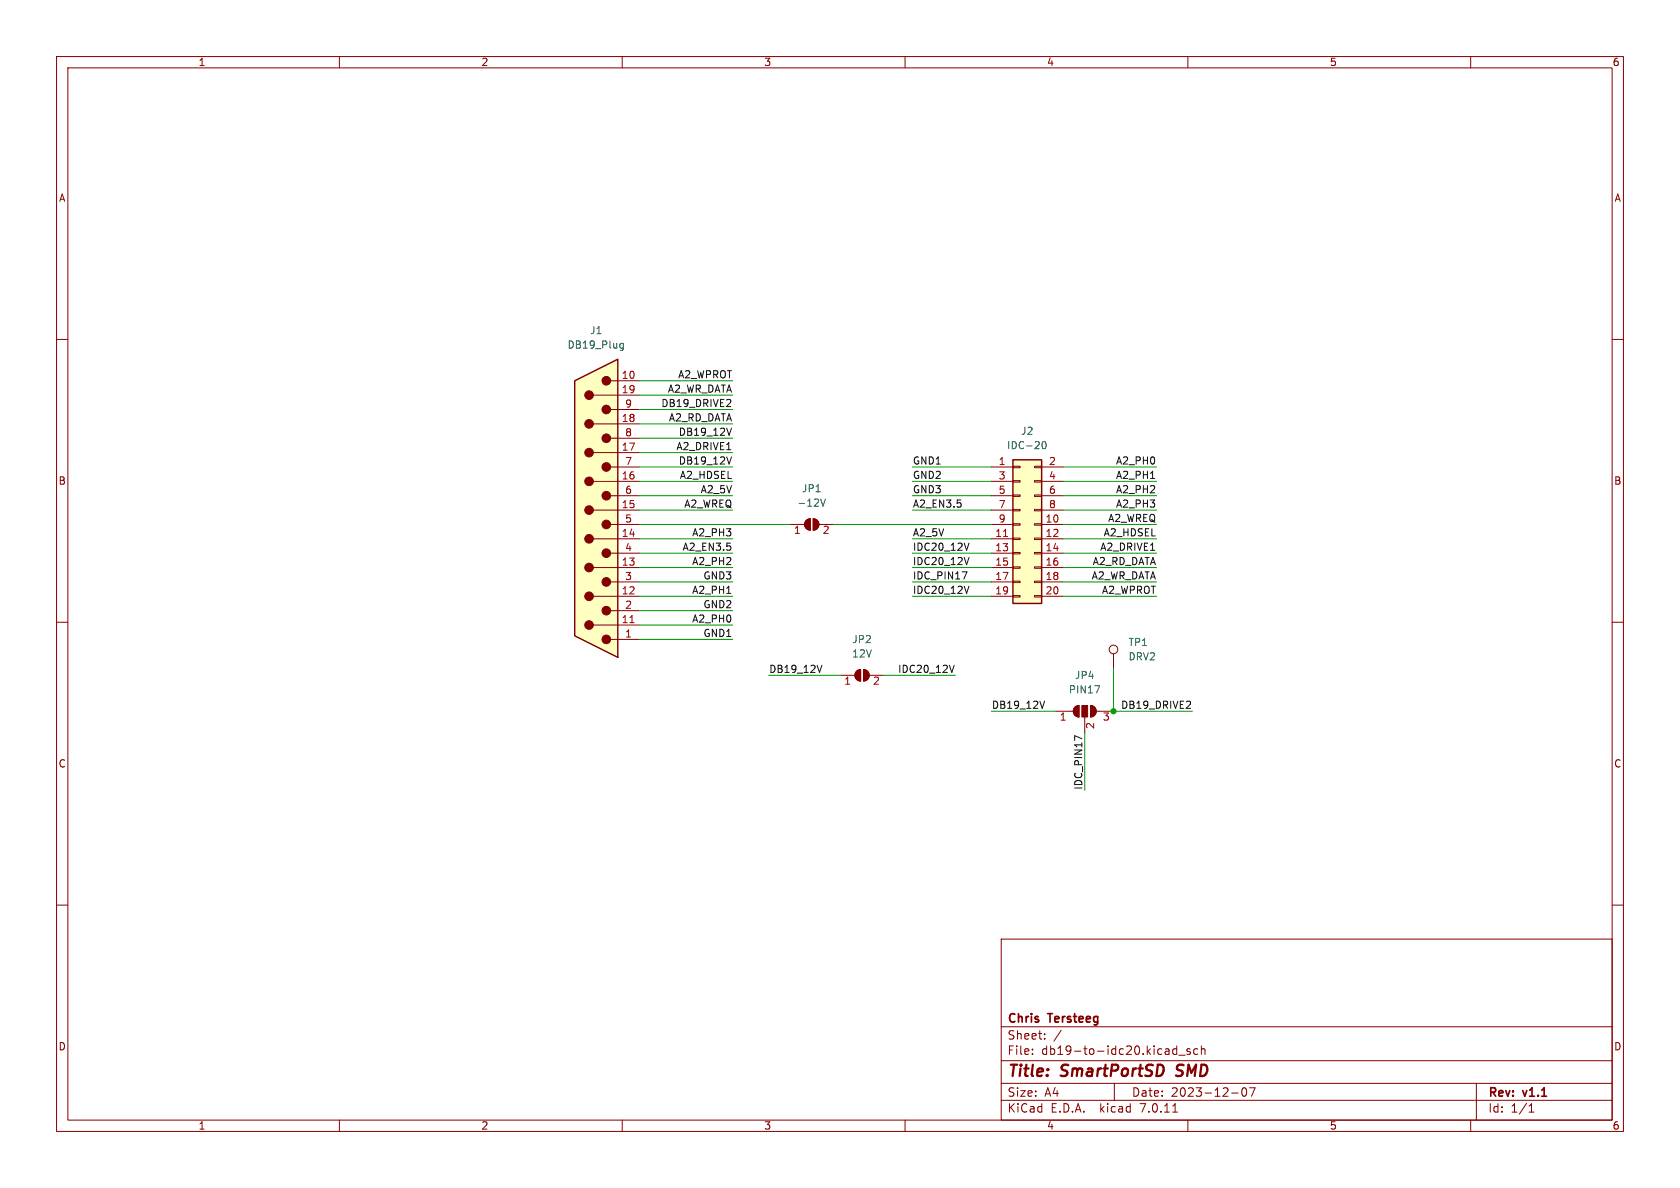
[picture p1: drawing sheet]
<svg xmlns="http://www.w3.org/2000/svg" width="297mm" height="210mm" viewBox="0 0 297 210" stroke-linecap="round" stroke-linejoin="round" font-family="sans-serif">
<g fill="none" stroke="#840000" stroke-width=".18">
<path d="M10 10h277v190h-277zM12 12h273v186h-273zM60 10v2M110 10v2M160 10v2M210 10v2M260 10v2M10 60h2M285 60h2M175.3 82.6h3.8M175.3 92.7h3.8M175.3 95.3h3.8"/>
<path d="M175.3 97.8h3.8M175.3 85.1h3.8M175.3 87.6h3.8M175.3 90.2h3.8M179.1 97.7h1.2v.2h-1.2zM179.1 95.1h1.2v.3h-1.2zM179.1 92.6h1.2v.2h-1.2zM179.1 90h1.2v.3h-1.2zM179.1 87.5h1.2v.3h-1.2zM179.1 85h1.2v.2h-1.2zM179.1 82.4h1.2v.3h-1.2zM182.9 97.7h1.2v.2h-1.2z"/>
<path d="M182.9 95.1h1.2v.3h-1.2zM182.9 92.6h1.2v.2h-1.2zM182.9 90h1.2v.3h-1.2zM182.9 87.5h1.2v.3h-1.2zM182.9 85h1.2v.2h-1.2zM182.9 82.4h1.2v.3h-1.2zM184.1 82.6h3.9M184.1 92.7h3.9M184.1 95.3h3.9M184.1 97.8h3.9M184.1 85.1h3.9M184.1 87.6h3.9"/>
<path d="M184.1 90.2h3.9M10 110h2M175.3 100.3h3.8M175.3 102.9h3.8M175.3 105.4h3.8M179.1 105.3h1.2v.2h-1.2zM179.1 102.7h1.2v.3h-1.2zM179.1 100.2h1.2v.3h-1.2zM182.9 105.3h1.2v.2h-1.2zM182.9 102.7h1.2v.3h-1.2zM182.9 100.2h1.2v.3h-1.2zM184.1 100.3h3.9"/>
<path d="M184.1 102.9h3.9M184.1 105.4h3.9M196.8 115.6v2.5M285 110h2M186.7 125.7h3M190.1 125l.7-.3v2a1.02 1.02 0 0 1-1-.6 1.02 1.02 0 0 1 .3-1.1zM191.8 126.7v2.8M192.8 124.7a1.02 1.02 0 0 1 1 1 1.02 1.02 0 0 1-1 1zM193.8 125.7h3M10 160h2M285 160h2M177 166h108v32h-108z"/>
<path d="M60 198v2M110 198v2M160 198v2M177 194.5h108M177 191.5h108M177 187.5h108M177 181.5h108M182.5 186.3v.1M182.5 185.5v.1M184.7 183.6v.1M184.7 182.8v.1M187.6 182.1l-1.3 2"/>
<path d="M197 191.5v3M207.3 186.1l.3 .3 .4-.1M207.3 196.6h.9M208 184.9v1.5M208 185.5l-.4-.1-.3 .3M208.4 186.5h1.1M210 198v2M210.4 185.5l-.4-.1-.2 .2 .1 .2 .5 .2v.3h-.6M211.7 185.5l-.4-.1-.3 .3v.4l.2 .2h.5M212.4 185.5l.2-.1 .4 .1v.9M212.4 184.9v1.5M217.7 193.2h1.2"/>
<path d="M219.7 192.4l.2-.1a.81 .81 0 0 1 .6 .6 .81 .81 0 0 1-.3 .8l-.2 .1a.81 .81 0 0 1-.3-1.4zM220.9 192.3h1l-.7 1.5M260 198v2M261 191.5v6.5M270.3 196.6h.9M270.3 195.5l.4-.4v1.5"/>
<circle cx="196.8" cy="114.8" r=".76"/>
</g>
<path d="M207.9 190.1l.3 .1M208.2 188.4l-.1 .4v.2" fill="none" stroke="#840000" stroke-width=".4"/>
<g fill="#840000" stroke="#840000" stroke-width=".18">
<path d="M190.1 125l.7-.3v2a1.02 1.02 0 0 1-1-.6 1.02 1.02 0 0 1 .3-1.1z"/>
<path d="M191.3 124.7h1v2h-1z"/>
<path d="M192.8 124.7a1.02 1.02 0 0 1 1 1 1.02 1.02 0 0 1-1 1z"/>
</g>
<path d="M184.3 78.2l.2-.2a.68 .68 0 0 1 .5 .7 .68 .68 0 0 1-.5 .6l-.2-.1-.1-.4zM193.6 121.2h.8l-.5 1.3" fill="none" stroke="#006464" stroke-width=".18"/>
<path d="M179.1 81.3h5v25.4h-5z" fill="#ffffc2" stroke="#ffffc2" stroke-width=".18"/>
<path d="M179.1 81.3h5v25.4h-5z" fill="none" stroke="#840000" stroke-width=".25"/>
<path d="M177.4 94.8h.7" fill="none" stroke="#a90000" stroke-width=".18"/>
<path d="M101.6 67.3l7.6-3.8v52.7l-7.6-3.8z" fill="#ffffc2"/>
<g fill="#840000" stroke="#840000" stroke-width=".18">
<path d="M142.6 92l.7-.3v2a1.02 1.02 0 0 1-1-.6 1.02 1.02 0 0 1 .3-1.1z"/>
<path d="M143.8 91.7a1.02 1.02 0 0 1 1 1 1.02 1.02 0 0 1-1 1z"/>
<path d="M151.5 118.6l.6-.2v2a1.02 1.02 0 0 1-.9-.7 1.02 1.02 0 0 1 .3-1.1z"/>
<path d="M152.7 118.4a1.02 1.02 0 0 1 1 1 1.02 1.02 0 0 1-1 1z"/>
<circle cx="107.2" cy="113" r=".76"/>
<circle cx="107.2" cy="107.9" r=".76"/>
<circle cx="107.2" cy="102.9" r=".76"/>
<circle cx="107.2" cy="97.8" r=".76"/>
<circle cx="107.2" cy="92.7" r=".76"/>
<circle cx="107.2" cy="87.6" r=".76"/>
<circle cx="107.2" cy="82.5" r=".76"/>
<circle cx="107.2" cy="77.5" r=".76"/>
<circle cx="107.2" cy="72.4" r=".76"/>
<circle cx="107.2" cy="67.3" r=".76"/>
<circle cx="104.1" cy="110.5" r=".76"/>
<circle cx="104.1" cy="105.4" r=".76"/>
<circle cx="104.1" cy="100.3" r=".76"/>
<circle cx="104.1" cy="95.2" r=".76"/>
<circle cx="104.1" cy="90.2" r=".76"/>
<circle cx="104.1" cy="85.1" r=".76"/>
<circle cx="104.1" cy="80" r=".76"/>
<circle cx="104.1" cy="74.9" r=".76"/>
<circle cx="104.1" cy="69.8" r=".76"/>
</g>
<g fill="none" stroke="#840000" stroke-width=".18">
<path d="M104.9 74.9h8.1M104.9 69.9h8.1M107.9 77.5h5.1M107.9 72.4h5.1M107.9 67.3h5.1M104.9 95.3h8.1M104.9 90.2h8.1M104.9 85.1h8.1M104.9 80h8.1M107.9 97.8h5.1M107.9 92.7h5.1M107.9 87.6h5.1"/>
<path d="M107.9 82.6h5.1M139.7 92.7h2.5M142.6 92l.7-.3v2a1.02 1.02 0 0 1-1-.6 1.02 1.02 0 0 1 .3-1.1zM143.8 91.7a1.02 1.02 0 0 1 1 1 1.02 1.02 0 0 1-1 1zM144.8 92.7h2.5M104.9 110.5h8.1M104.9 105.4h8.1M104.9 100.3h8.1M107.9 113h5.1M107.9 108h5.1M107.9 102.9h5.1M148.6 119.4h2.5"/>
<path d="M151.5 118.6l.6-.2v2a1.02 1.02 0 0 1-.9-.7 1.02 1.02 0 0 1 .3-1.1zM152.7 118.4a1.02 1.02 0 0 1 1 1 1.02 1.02 0 0 1-1 1zM153.7 119.4h2.5"/>
</g>
<path d="M101.6 67.3l7.6-3.8v52.7l-7.6-3.8z" fill="none" stroke="#840000" stroke-width=".25"/>
<path d="M111.4 110.1h.7" fill="none" stroke="#a90000" stroke-width=".18"/>
<path d="M109.6 61.4l.2 .1h.4M110.2 60.7v1l-.3 .3-.3-.1M110.2 60.8l-.4-.1-.2 .1M145.1 88.2l.4 1.3 .4-1.3" fill="none" stroke="#006464" stroke-width=".18"/>
<g fill="none" stroke="#0f0f0f" stroke-width=".18">
<path d="M128.4 71.9h.8M129.1 70.7v.5M129.3 75.7l-.4 1.3M129.1 96.6v.6M129.3 80.8l-.4 1.2M169.9 89v.5M171.3 98.5l-.4 1.3M171.3 96l-.4 1.3M203.4 84.6h.7M128.5 104.9h.7M145.3 117.6l-.4 1.3M168.7 117.6l-.4 1.3"/>
<path d="M170.1 101.1h.8l-.5 1.3M171.3 103.6l-.4 1.3M184.7 123.9l-.4 1.3M191.3 130.6l-1.3-.6v.9M209.7 125.2h.8M210.4 124.1v.4"/>
</g>
<g fill="none" stroke="#009600" stroke-width=".18">
<path d="M113 67.3h16.5M113 69.9h16.5M113 72.4h16.5M113 74.9h16.5M113 77.5h16.5M113 87.6h16.5M113 92.7h26.7M113 97.8h16.5M113 85.1h16.5M113 90.2h16.5M113 95.3h16.5M113 82.6h16.5"/>
<path d="M113 80h16.5M147.3 92.7h28M161.3 87.6h14M161.3 97.8h14M161.3 85.1h14M161.3 90.2h14M161.3 95.3h14M161.3 82.6h14M188 87.6h16.5M188 92.7h16.5M188 97.8h16.5M188 85.1h16.5"/>
<path d="M188 90.2h16.5M188 95.3h16.5M188 82.6h16.5M113 102.9h16.5M113 108h16.5M113 100.3h16.5M113 105.4h16.5M113 110.5h16.5M113 113h16.5M135.9 119.4h12.7M156.2 119.4h12.7M161.3 102.9h14"/>
<path d="M161.3 100.3h14M161.3 105.4h14M188 102.9h16.5M188 100.3h16.5M188 105.4h16.5M196.8 118.1v7.6h14M175.3 125.7h11.4M191.8 129.5v10.2"/>
</g>
<circle cx="196.8" cy="125.7" r=".46" fill="#009600" stroke="#009600" stroke-width=".18"/>
<g font-size="2.8" fill="#840000">
<text x="178" y="190.9">Title:</text>
<text x="187.7" y="190.9">SmartPortSD</text>
<text x="208.8" y="190.9">SMD</text>
</g>
<g font-size="2.1" fill="#840000">
<text x="178" y="184">Sheet:</text>
<text x="178" y="181.2">Chris</text>
<text x="185.5" y="181.2">Tersteeg</text>
<text x="178" y="186.7">File:</text>
<text x="184.1" y="186.7">db19-to-idc20.kicad_sch</text>
<text x="178" y="196.9">KiCad</text>
<text x="178" y="194.1">Size:</text>
<text x="184.7" y="194.1">A4</text>
<text x="185.7" y="196.9">E.D.A.</text>
<text x="194.6" y="196.9">kicad</text>
<text x="200" y="194.1">Date:</text>
<text x="201.8" y="196.9">7.0.11</text>
<text x="207" y="194.1">2023-12-07</text>
<text x="263" y="194.3">Rev:</text>
<text x="263" y="196.9">Id:</text>
<text x="267.1" y="196.9">1/1</text>
<text x="269.4" y="194.3">v1.1</text>
</g>
<g font-size="1.8" fill="#840000">
<text x="35" y="11.9">1</text>
<text x="85" y="11.9">2</text>
<text x="135" y="11.9">3</text>
<text x="185" y="11.9">4</text>
<text x="235" y="11.9">5</text>
<text x="285" y="11.9">6</text>
<text x="10.3" y="35.9">A</text>
<text x="285.3" y="35.9">A</text>
<text x="10.3" y="85.9">B</text>
<text x="285.3" y="85.9">B</text>
<text x="10.3" y="135.9">C</text>
<text x="285.3" y="135.9">C</text>
<text x="10.3" y="185.9">D</text>
<text x="285.3" y="185.9">D</text>
<text x="35" y="199.9">1</text>
<text x="85" y="199.9">2</text>
<text x="135" y="199.9">3</text>
<text x="185" y="199.9">4</text>
<text x="235" y="199.9">5</text>
<text x="285" y="199.9">6</text>
</g>
<g font-size="1.8" fill="#006464">
<text x="104.2" y="59.3">J1</text>
<text x="100.2" y="61.8">DB19_Plug</text>
<text x="180.4" y="77.1">J2</text>
<text x="177.9" y="79.6">IDC-20</text>
<text x="140.9" y="89.8">-12V</text>
<text x="141.7" y="87.2">JP1</text>
<text x="150.6" y="113.9">JP2</text>
<text x="150.5" y="116.4">12V</text>
<text x="199.4" y="114.4">TP1</text>
<text x="199.4" y="116.9">DRV2</text>
<text x="188.9" y="122.8">PIN17</text>
<text x="189.9" y="120.2">JP4</text>
</g>
<g font-size="1.8" fill="#a90000">
<text x="109.8" y="67.1">10</text>
<text x="109.8" y="69.6">19</text>
<text x="109.8" y="74.7">18</text>
<text x="110.4" y="77.2">8</text>
<text x="110.4" y="72.1">9</text>
<text x="109.8" y="79.8">17</text>
<text x="110.4" y="82.3">7</text>
<text x="176.5" y="82.3">1</text>
<text x="185.3" y="82.3">2</text>
<text x="109.8" y="89.9">15</text>
<text x="109.8" y="84.8">16</text>
<text x="110.4" y="87.4">6</text>
<text x="176.5" y="84.8">3</text>
<text x="176.5" y="87.4">5</text>
<text x="176.5" y="89.9">7</text>
<text x="185.3" y="84.8">4</text>
<text x="185.3" y="87.4">6</text>
<text x="185.3" y="89.9">8</text>
<text x="109.8" y="95">14</text>
<text x="110.4" y="92.5">5</text>
<text x="140.3" y="94.7">1</text>
<text x="145.3" y="94.7">2</text>
<text x="175.9" y="95">11</text>
<text x="176.5" y="92.5">9</text>
<text x="184.7" y="92.5">10</text>
<text x="184.7" y="95">12</text>
<text x="109.8" y="100.1">13</text>
<text x="110.4" y="97.5">4</text>
<text x="175.9" y="97.5">13</text>
<text x="175.9" y="100.1">15</text>
<text x="184.7" y="97.5">14</text>
<text x="184.7" y="100.1">16</text>
<text x="109.8" y="105.2">12</text>
<text x="110.4" y="107.7">2</text>
<text x="110.4" y="102.6">3</text>
<text x="175.9" y="102.6">17</text>
<text x="175.9" y="105.2">19</text>
<text x="184.7" y="102.6">18</text>
<text x="184.7" y="105.2">20</text>
<text x="109.8" y="110.2">11</text>
<text x="110.4" y="112.8">1</text>
<text x="149.2" y="121.4">1</text>
<text x="154.2" y="121.4">2</text>
<text x="187.3" y="127.7">1</text>
<text x="193.8" y="129" transform="rotate(-90 193.8 129)">2</text>
<text x="194.9" y="127.7">3</text>
</g>
<g font-size="1.8" fill="#0f0f0f">
<text x="118" y="69.5">A2_WR_DATA</text>
<text x="119.8" y="67">A2_WPROT</text>
<text x="116.8" y="72">DB19_DRIVE2</text>
<text x="118.1" y="74.6">A2_RD_DATA</text>
<text x="119.9" y="77.1">DB19_12V</text>
<text x="119.5" y="79.7">A2_DRIVE1</text>
<text x="119.9" y="82.2">DB19_12V</text>
<text x="161.3" y="82.2">GND1</text>
<text x="197.2" y="82.2">A2_PH0</text>
<text x="120.1" y="84.7">A2_HDSEL</text>
<text x="120.9" y="89.8">A2_WREQ</text>
<text x="123.8" y="87.3">A2_5V</text>
<text x="161.3" y="84.7">GND2</text>
<text x="161.3" y="89.8">A2_EN3.5</text>
<text x="161.3" y="87.3">GND3</text>
<text x="197.2" y="87.3">A2_PH2</text>
<text x="197.2" y="84.7">A2_PH1</text>
<text x="197.2" y="89.8">A2_PH3</text>
<text x="122.3" y="94.9">A2_PH3</text>
<text x="161.3" y="94.9">A2_5V</text>
<text x="195" y="94.9">A2_HDSEL</text>
<text x="195.8" y="92.4">A2_WREQ</text>
<text x="120.6" y="97.4">A2_EN3.5</text>
<text x="122.3" y="100">A2_PH2</text>
<text x="161.3" y="100">IDC20_12V</text>
<text x="161.3" y="97.4">IDC20_12V</text>
<text x="193.1" y="100">A2_RD_DATA</text>
<text x="194.4" y="97.4">A2_DRIVE1</text>
<text x="122.3" y="105.1">A2_PH1</text>
<text x="124.3" y="102.5">GND3</text>
<text x="124.3" y="107.6">GND2</text>
<text x="161.3" y="102.5">IDC_PIN17</text>
<text x="161.3" y="105.1">IDC20_12V</text>
<text x="192.9" y="102.5">A2_WR_DATA</text>
<text x="194.7" y="105.1">A2_WPROT</text>
<text x="122.3" y="110.1">A2_PH0</text>
<text x="124.3" y="112.7">GND1</text>
<text x="135.9" y="119">DB19_12V</text>
<text x="158.7" y="119">IDC20_12V</text>
<text x="175.3" y="125.4">DB19_12V</text>
<text x="198.1" y="125.4">DB19_DRIVE2</text>
<text x="191.4" y="139.7" transform="rotate(-90 191.4 139.7)">IDC_PIN17</text>
</g>
</svg>
